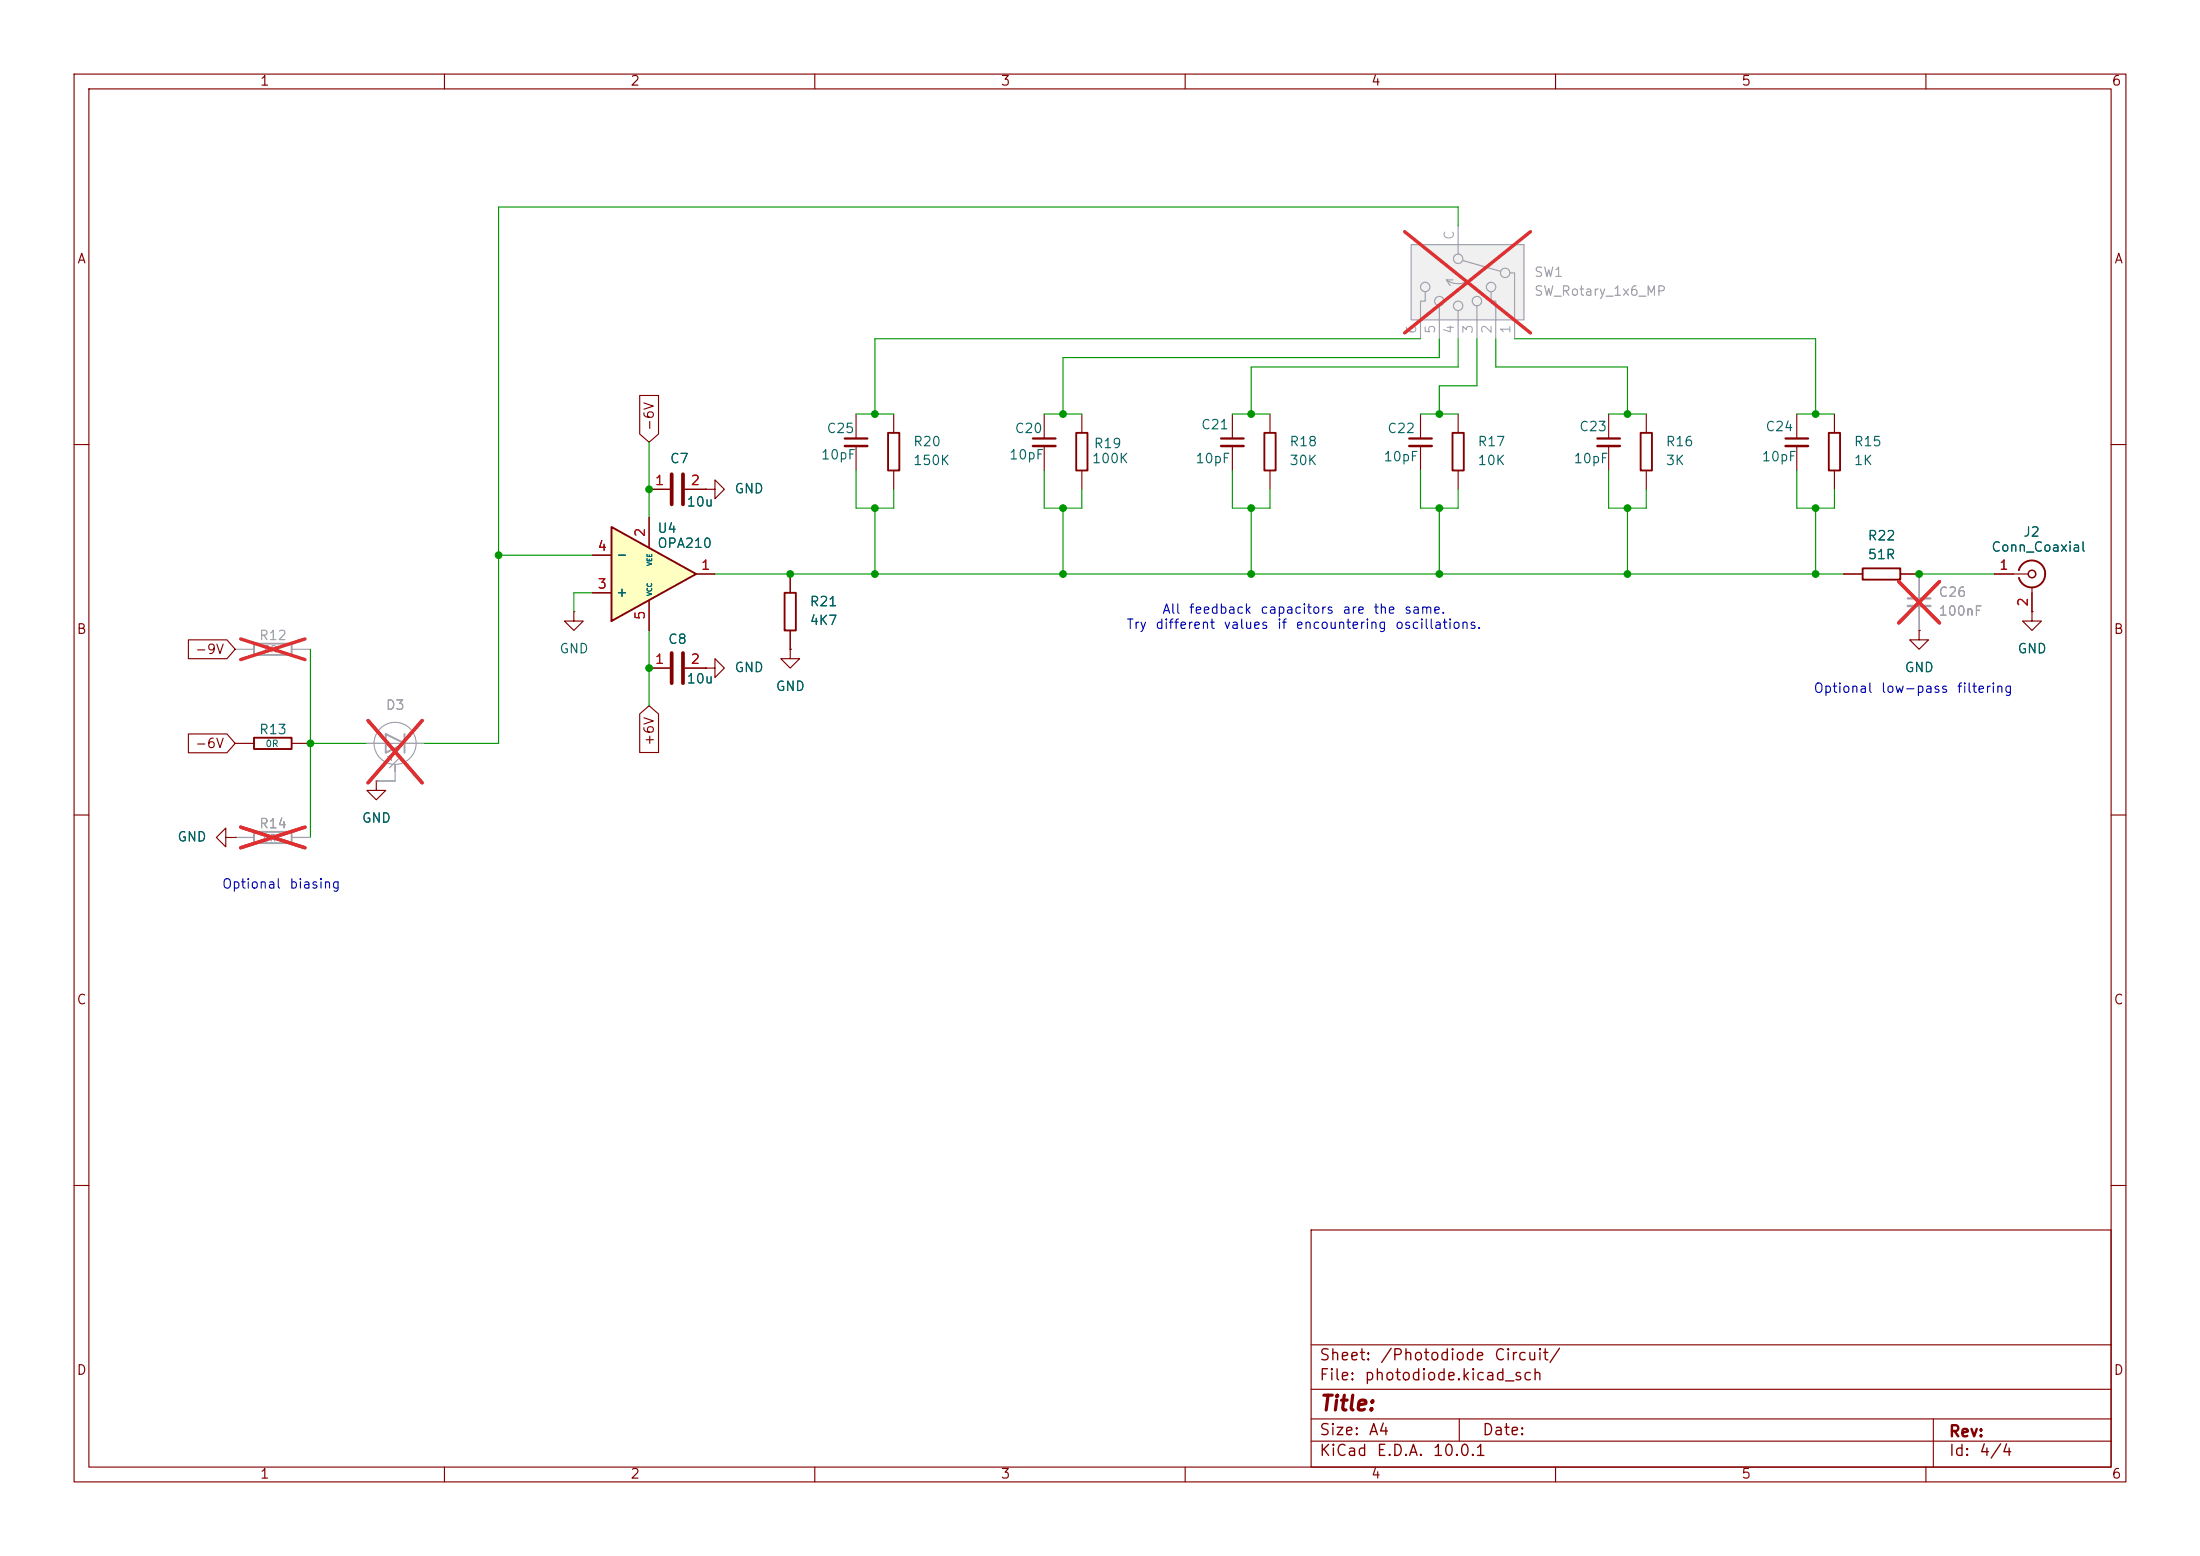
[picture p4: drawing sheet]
<svg xmlns="http://www.w3.org/2000/svg" width="297mm" height="210mm" viewBox="0 0 297 210" stroke-linecap="round" stroke-linejoin="round" font-family="sans-serif">
<g fill="none" stroke="#840000" stroke-width=".15">
<path d="M10 10h277v190h-277zM12 12h273v186h-273zM60 10v2M110 10v2M160 10v2M210 10v2M260 10v2M115.6 55.9v3.3M120.6 55.9v2.5M141 55.9v3.3M196.8 55.9v2.5M217.2 55.9v3.3"/>
<path d="M222.2 55.9v2.5M242.6 55.9v3.3M10 60h2M87.6 66h2.8M92.5 66h2.7M95.2 66h1.3v-1.2l1.3 1.2-1.3 1.3v-1.3M95.2 66h.1M106.7 77.5v2.5M115.6 60.2v3.3M120.6 63.5v2.5M141 60.2v3.3M196.8 63.5v2.5"/>
<path d="M217.2 60.2v3.3M222.2 63.5v2.5M242.6 60.2v3.3M269.2 77.5h4.6M274.3 79.2v3.4M285 60h2M77.5 82.6v1.2h1.2l-1.2 1.3-1.3-1.3h1.3M77.5 82.6h.1M106.7 85.1v2.5M10 110h2M30.5 113v-1.2l-1.3 1.2 1.3 1.3v-1.3h1.2M31.7 113h.1"/>
<path d="M285 110h2M10 160h2M177 166h108v32h-108zM285 160h2M60 198v2M110 198v2M160 198v2M177 194.5h108M177 191.5h108M177 187.5h108M177 181.5h108M197 191.5v3"/>
<path d="M210 198v2M260 198v2M261 191.5v6.5"/>
</g>
<path d="M119.9 58.4h1.5v5.1h-1.5zM196.1 58.4h1.5v5.1h-1.5zM221.5 58.4h1.5v5.1h-1.5zM272.5 77a1.81 1.81 0 0 1 2.8-1 1.81 1.81 0 0 1 .1 2.9 1.81 1.81 0 0 1-2.8-.9M105.9 80h1.5v5.1h-1.5z" fill="none" stroke="#840000" stroke-width=".25"/>
<path d="M90.7 64v4.1M92.2 64v4.1" fill="none" stroke="#840000" stroke-width=".51"/>
<path d="M34.3 112.3h5.1v1.5h-5.1z" fill="none" stroke="#a1a1a1" stroke-width=".25"/>
<path d="M259.1 77.5v3.3M259.1 81.8v3.3M31.7 113h2.6M39.4 113h2.5" fill="none" stroke="#a1a1a1" stroke-width=".15"/>
<path d="M256.3 78.5l5.5 5.6M261.8 78.5l-5.5 5.6M32.5 111.6l8.7 2.8M41.2 111.6l-8.7 2.8" fill="none" stroke="#e12e31" stroke-width=".46"/>
<path d="M114 59.2h3.1M139.4 59.2h3.1M215.6 59.2h3.1M241 59.2h3.1" fill="none" stroke="#840000" stroke-width=".3"/>
<path d="M114 60.2h3.1M139.4 60.2h3.1M215.6 60.2h3.1M241 60.2h3.1" fill="none" stroke="#840000" stroke-width=".33"/>
<circle cx="274.3" cy="77.5" r=".51" fill="none" stroke="#840000" stroke-width=".2"/>
<path d="M257.6 80.8h3" fill="none" stroke="#a1a1a1" stroke-width=".3"/>
<path d="M257.6 81.8h3" fill="none" stroke="#a1a1a1" stroke-width=".33"/>
<path d="M82.5 71.1l11.5 6.4-11.5 6.3z" fill="#ffffc2"/>
<path d="M82.5 71.1l11.5 6.4-11.5 6.3zM251.5 76.7h5v1.5h-5zM34.3 99.6h5.1v1.5h-5.1z" fill="none" stroke="#840000" stroke-width=".25"/>
<g fill="none" stroke="#840000" stroke-width=".15">
<path d="M80 74.9h2.5M87.6 69.9v4M94 77.5h2.5M248.9 77.5h2.6M256.5 77.5h2.6M80 80h2.5M87.6 81v4.1M87.6 90.2h2.8M92.5 90.2h2.7M95.2 90.2h1.3v-1.3l1.3 1.3-1.3 1.2v-1.2M95.2 90.2h.1M106.7 87.6v1.3h1.2l-1.2 1.3-1.3-1.3h1.3"/>
<path d="M106.7 87.6h.1M259.1 85.1v1.3h1.2l-1.2 1.2-1.3-1.2h1.3M259.1 85.1h.1M274.3 82.6v1.2h1.3l-1.3 1.3-1.3-1.3h1.3M274.3 82.6h.1M31.7 100.3h2.6M39.4 100.3h2.5M50.8 105.4v1.3h1.3l-1.3 1.3-1.3-1.3h1.3M50.8 105.4h.1"/>
</g>
<path d="M90.7 88.1v4.1M92.2 88.1v4.1" fill="none" stroke="#840000" stroke-width=".51"/>
<path d="M34.3 86.9h5.1v1.5h-5.1zM52.1 99.1l2.5 1.2-2.5 1.3zM54.6 99.1v2.5" fill="none" stroke="#a1a1a1" stroke-width=".25"/>
<g fill="none" stroke="#a1a1a1" stroke-width=".15">
<path d="M31.7 87.6h2.6M39.4 87.6h2.5M49.5 100.3h7.6M52.3 102.1h.5v.5v-.5l-1.5 1.5M53.3 104.1l.1-.9-.1 2.2h-2.5M53.6 102.1h.5M54.1 102.6v-.5l-1.5 1.5"/>
<circle cx="53.3" cy="100.3" r="2.84"/>
</g>
<path d="M32.5 86.2l8.7 2.8M41.2 86.2l-8.7 2.8M49.7 97.2l7.3 8.5M57 97.2l-7.3 8.5" fill="none" stroke="#e12e31" stroke-width=".46"/>
<path d="M190.5 33h15.2v10.2h-15.2z" fill="#f0f0f0"/>
<g fill="none" stroke="#a1a1a1" stroke-width=".15">
<path d="M190.5 33h15.2v10.2h-15.2zM192.4 39.4v1.2h-.6v5.1M195.3 37.8h.1M195.3 37.8h.9M195.3 37.8l.5 .7M196.8 30.5v3.8M197.5 35.2l5.1 1.4M199.1 37.1a2.73 2.73 0 0 1-3.8 .7M201.3 39.4v1.2h.6v5.1M203.8 36.8h.7v8.9M194.3 41.3v4.4M196.8 41.9v3.8"/>
<path d="M199.4 41.3v4.4M259.1 77.5v3.3M259.1 81.8v3.3M31.7 113h2.6M39.4 113h2.5M49.5 100.3h2.6M50.8 105.4h2.5M54.6 100.3h2.5"/>
<circle cx="192.4" cy="38.7" r=".63"/>
<circle cx="196.8" cy="34.9" r=".63"/>
<circle cx="201.3" cy="38.7" r=".63"/>
<circle cx="203.2" cy="36.8" r=".63"/>
<circle cx="194.3" cy="40.6" r=".63"/>
<circle cx="196.8" cy="41.3" r=".63"/>
<circle cx="199.4" cy="40.6" r=".63"/>
</g>
<path d="M189.6 31.3l17 13.6M206.6 31.3l-17 13.6M256.3 78.5l5.5 5.6M261.8 78.5l-5.5 5.6M49.7 97.2l7.3 8.5M57 97.2l-7.3 8.5M32.5 111.6l8.7 2.8M41.2 111.6l-8.7 2.8" fill="none" stroke="#e12e31" stroke-width=".46"/>
<path d="M145.3 58.4h1.5v5.1h-1.5zM170.7 58.4h1.5v5.1h-1.5zM246.9 58.4h1.5v5.1h-1.5z" fill="none" stroke="#840000" stroke-width=".25"/>
<g fill="none" stroke="#840000" stroke-width=".15">
<path d="M86.4 53.4h2.5v5.2l-1.3 1.1-1.2-1.1zM146 55.9v2.5M166.4 55.9v3.3M171.4 55.9v2.5M191.8 55.9v3.3M247.6 55.9v2.5M80 74.9h2.5M87.6 66h2.8M87.6 69.9v4M92.5 66h2.7M94 77.5h2.5M95.2 66h.1"/>
<path d="M106.7 77.5v2.5M146 63.5v2.5M166.4 60.2v3.3M171.4 63.5v2.5M191.8 60.2v3.3M247.6 63.5v2.5M248.9 77.5h2.6M256.5 77.5h2.6M269.2 77.5h2.6M25.4 99.1h5.2l1.1 1.2-1.1 1.3h-5.2zM25.4 86.4h5.2l1.1 1.2-1.1 1.3h-5.2zM80 80h2.5"/>
<path d="M86.4 96.4l1.2-1.1 1.3 1.1v5.2h-2.5zM87.6 90.2h2.8M87.6 81v4.1M92.5 90.2h2.7M95.2 90.2h.1M106.7 87.6h.1M106.7 85.1v2.5M259.1 85.1h.1M274.3 82.6h.1M274.3 80v2.6M31.7 113h.1M50.8 105.4h.1"/>
</g>
<path d="M164.8 59.2h3.1M190.2 59.2h3.1" fill="none" stroke="#840000" stroke-width=".3"/>
<path d="M164.8 60.2h3.1M190.2 60.2h3.1" fill="none" stroke="#840000" stroke-width=".33"/>
<g fill="none" stroke="#009600" stroke-width=".15">
<path d="M196.8 30.5v-2.6h-129.5v72.4h-10.2M87.6 59.7v10.2M115.6 55.9h5M141 55.9h5M166.4 55.9h5M191.8 55.9h5M191.8 45.7h-73.7v10.2M194.3 45.7v2.6h-50.8v7.6M196.8 45.7v3.8h-27.9v6.4M199.4 45.7v6.4h-5.1v3.8M201.9 45.7v3.8h17.8v6.4M204.5 45.7h40.6v10.2"/>
<path d="M217.2 55.9h5M242.6 55.9h5M67.3 74.9h12.7M96.5 77.5h152.4M115.6 63.5v5.1h5v-2.6M118.1 68.6v8.9M141 63.5v5.1h5v-2.6M143.5 68.6v8.9M166.4 63.5v5.1h5v-2.6M168.9 68.6v8.9M191.8 63.5v5.1h5v-2.6M194.3 68.6v8.9"/>
<path d="M217.2 63.5v5.1h5v-2.6M219.7 68.6v8.9M242.6 63.5v5.1h5v-2.6M245.1 68.6v8.9M259.1 77.5h10.1M41.9 87.6v25.4M80 80h-2.5v2.6M87.6 85.1v10.2M41.9 100.3h7.6"/>
</g>
<g fill="#009600" stroke="#009600" stroke-width=".14">
<circle cx="87.6" cy="66" r=".46"/>
<circle cx="67.3" cy="74.9" r=".46"/>
<circle cx="87.6" cy="90.2" r=".46"/>
<circle cx="41.9" cy="100.3" r=".46"/>
<circle cx="219.7" cy="55.9" r=".46"/>
<circle cx="219.7" cy="68.6" r=".46"/>
<circle cx="219.7" cy="77.5" r=".46"/>
<circle cx="245.1" cy="55.9" r=".46"/>
<circle cx="245.1" cy="68.6" r=".46"/>
<circle cx="245.1" cy="77.5" r=".46"/>
<circle cx="259.1" cy="77.5" r=".46"/>
<circle cx="168.9" cy="68.6" r=".46"/>
<circle cx="194.3" cy="55.9" r=".46"/>
<circle cx="194.3" cy="68.6" r=".46"/>
<circle cx="194.3" cy="77.5" r=".46"/>
<circle cx="168.9" cy="55.9" r=".46"/>
<circle cx="168.9" cy="77.5" r=".46"/>
<circle cx="118.1" cy="55.9" r=".46"/>
<circle cx="118.1" cy="77.5" r=".46"/>
<circle cx="118.1" cy="68.6" r=".46"/>
<circle cx="106.7" cy="77.5" r=".46"/>
<circle cx="143.5" cy="55.9" r=".46"/>
<circle cx="143.5" cy="77.5" r=".46"/>
<circle cx="143.5" cy="68.6" r=".46"/>
</g>
<text font-size="2" fill="#840000" x="178" y="190.9">Title:</text>
<g font-size="1.5" fill="#840000">
<text x="178" y="184">Sheet:</text>
<text x="186.2" y="184">/Photodiode</text>
<text x="201.6" y="184">Circuit/</text>
<text x="178" y="186.7">File:</text>
<text x="184.1" y="186.7">photodiode.kicad_sch</text>
<text x="178" y="196.9">KiCad</text>
<text x="178" y="194.1">Size:</text>
<text x="184.7" y="194.1">A4</text>
<text x="185.7" y="196.9">E.D.A.</text>
<text x="193.3" y="196.9">10.0.1</text>
<text x="200" y="194.1">Date:</text>
<text x="263" y="194.3">Rev:</text>
<text x="263" y="196.9">Id:</text>
<text x="267.1" y="196.9">4/4</text>
</g>
<g font-size="1.3" fill="#840000">
<text x="35" y="11.9">1</text>
<text x="85" y="11.9">2</text>
<text x="135" y="11.9">3</text>
<text x="185" y="11.9">4</text>
<text x="235" y="11.9">5</text>
<text x="285" y="11.9">6</text>
<text x="10.3" y="35.9">A</text>
<text x="285.3" y="35.9">A</text>
<text x="88.6" y="58.3" transform="rotate(-90 88.6 58.3)">-6V</text>
<text x="10.3" y="85.9">B</text>
<text x="26.2" y="88.6">-9V</text>
<text x="285.3" y="85.9">B</text>
<text x="26.2" y="101.3">-6V</text>
<text x="88.6" y="100.8" transform="rotate(-90 88.6 100.8)">+6V</text>
<text x="10.3" y="135.9">C</text>
<text x="285.3" y="135.9">C</text>
<text x="10.3" y="185.9">D</text>
<text x="285.3" y="185.9">D</text>
<text x="35" y="199.9">1</text>
<text x="85" y="199.9">2</text>
<text x="135" y="199.9">3</text>
<text x="185" y="199.9">4</text>
<text x="235" y="199.9">5</text>
<text x="285" y="199.9">6</text>
</g>
<g font-size="1.3" fill="#aaa">
<text x="196.6" y="32.5" transform="rotate(-90 196.6 32.5)">C</text>
<text x="191.5" y="45.2" transform="rotate(-90 191.5 45.2)">6</text>
<text x="194.1" y="45.2" transform="rotate(-90 194.1 45.2)">5</text>
<text x="196.6" y="45.2" transform="rotate(-90 196.6 45.2)">4</text>
<text x="199.1" y="45.2" transform="rotate(-90 199.1 45.2)">3</text>
<text x="201.7" y="45.2" transform="rotate(-90 201.7 45.2)">2</text>
<text x="204.2" y="45.2" transform="rotate(-90 204.2 45.2)">1</text>
</g>
<g font-size="1.3" fill="#989898">
<text x="207" y="40.2">SW_Rotary_1x6_MP</text>
<text x="207" y="37.7">SW1</text>
<text x="261.6" y="83.4">100nF</text>
<text x="261.6" y="80.9">C26</text>
<text x="34.9" y="86.7">R12</text>
<text x="52" y="96.1">D3</text>
<text x="34.9" y="112.1">R14</text>
</g>
<g font-size="1.3" fill="#006464">
<text x="111.5" y="58.8">C25</text>
<text x="136.9" y="58.8">C20</text>
<text x="162.1" y="58.3">C21</text>
<text x="187.2" y="58.8">C22</text>
<text x="213.1" y="58.5">C23</text>
<text x="238.3" y="58.5">C24</text>
<text x="90.4" y="62.8">C7</text>
<text x="110.7" y="62.3">10pF</text>
<text x="123.2" y="63.1">150K</text>
<text x="123.2" y="60.6">R20</text>
<text x="136.1" y="62.3">10pF</text>
<text x="147.3" y="62.8">100K</text>
<text x="147.6" y="60.8">R19</text>
<text x="161.3" y="62.8">10pF</text>
<text x="174" y="60.6">R18</text>
<text x="174" y="63.1">30K</text>
<text x="186.7" y="62.6">10pF</text>
<text x="199.4" y="60.6">R17</text>
<text x="199.4" y="63.1">10K</text>
<text x="212.3" y="62.8">10pF</text>
<text x="224.8" y="63.1">3K</text>
<text x="224.8" y="60.6">R16</text>
<text x="237.7" y="62.6">10pF</text>
<text x="250.2" y="63.1">1K</text>
<text x="250.2" y="60.6">R15</text>
<text x="92.6" y="68.7">10u</text>
<text x="99.1" y="66.9">GND</text>
<text x="83.1" y="75.8">-</text>
<text x="88.7" y="72.2">U4</text>
<text x="88.7" y="74.3">OPA210</text>
<text x="252.1" y="73.3">R22</text>
<text x="252.1" y="75.8">51R</text>
<text x="268.7" y="74.8">Conn_Coaxial</text>
<text x="273.1" y="72.7">J2</text>
<text x="83.1" y="80.9">+</text>
<text x="109.2" y="82.1">R21</text>
<text x="75.4" y="88.5">GND</text>
<text x="90.1" y="87.2">C8</text>
<text x="109.2" y="84.7">4K7</text>
<text x="272.3" y="88.5">GND</text>
<text x="92.6" y="92.6">10u</text>
<text x="99.1" y="91">GND</text>
<text x="104.6" y="93.6">GND</text>
<text x="257" y="91">GND</text>
<text x="34.9" y="99.4">R13</text>
<text x="23.9" y="113.9">GND</text>
<text x="48.8" y="111.4">GND</text>
</g>
<g font-size="1.3" fill="#a90000">
<text x="88.3" y="65.8">1</text>
<text x="93.1" y="65.8">2</text>
<text x="80.6" y="74.7">4</text>
<text x="87.4" y="72.6" transform="rotate(-90 87.4 72.6)">2</text>
<text x="94.5" y="77.2">1</text>
<text x="269.8" y="77.2">1</text>
<text x="80.6" y="79.8">3</text>
<text x="87.4" y="83.8" transform="rotate(-90 87.4 83.8)">5</text>
<text x="274.1" y="82" transform="rotate(-90 274.1 82)">2</text>
<text x="88.3" y="89.9">1</text>
<text x="93.1" y="89.9">2</text>
</g>
<g font-size="1.3" fill="#0000c2">
<text x="156.8" y="83.2">All</text>
<text x="160.4" y="83.2">feedback</text>
<text x="170" y="83.2">capacitors</text>
<text x="181.1" y="83.2">are</text>
<text x="185.3" y="83.2">the</text>
<text x="189.5" y="83.2">same.</text>
<text x="152" y="85.2">Try</text>
<text x="155.9" y="85.2">different</text>
<text x="165.1" y="85.2">values</text>
<text x="172.3" y="85.2">if</text>
<text x="174.8" y="85.2">encountering</text>
<text x="188.3" y="85.2">oscillations.</text>
<text x="244.7" y="93.8">Optional</text>
<text x="253.8" y="93.8">low-pass</text>
<text x="264.1" y="93.8">filtering</text>
<text x="29.9" y="120.2">Optional</text>
<text x="39" y="120.2">biasing</text>
</g>
<g font-size=".9" fill="#989898">
<text x="35.6" y="88.3">0R</text>
<text x="35.5" y="113.8">0R</text>
</g>
<text font-size=".9" fill="#006464" x="35.8" y="101">0R</text>
<g font-size=".6" fill="#006464">
<text x="88.2" y="76.4" transform="rotate(-90 88.2 76.4)">VEE</text>
<text x="88.2" y="80.5" transform="rotate(-90 88.2 80.5)">VCC</text>
</g>
</svg>
